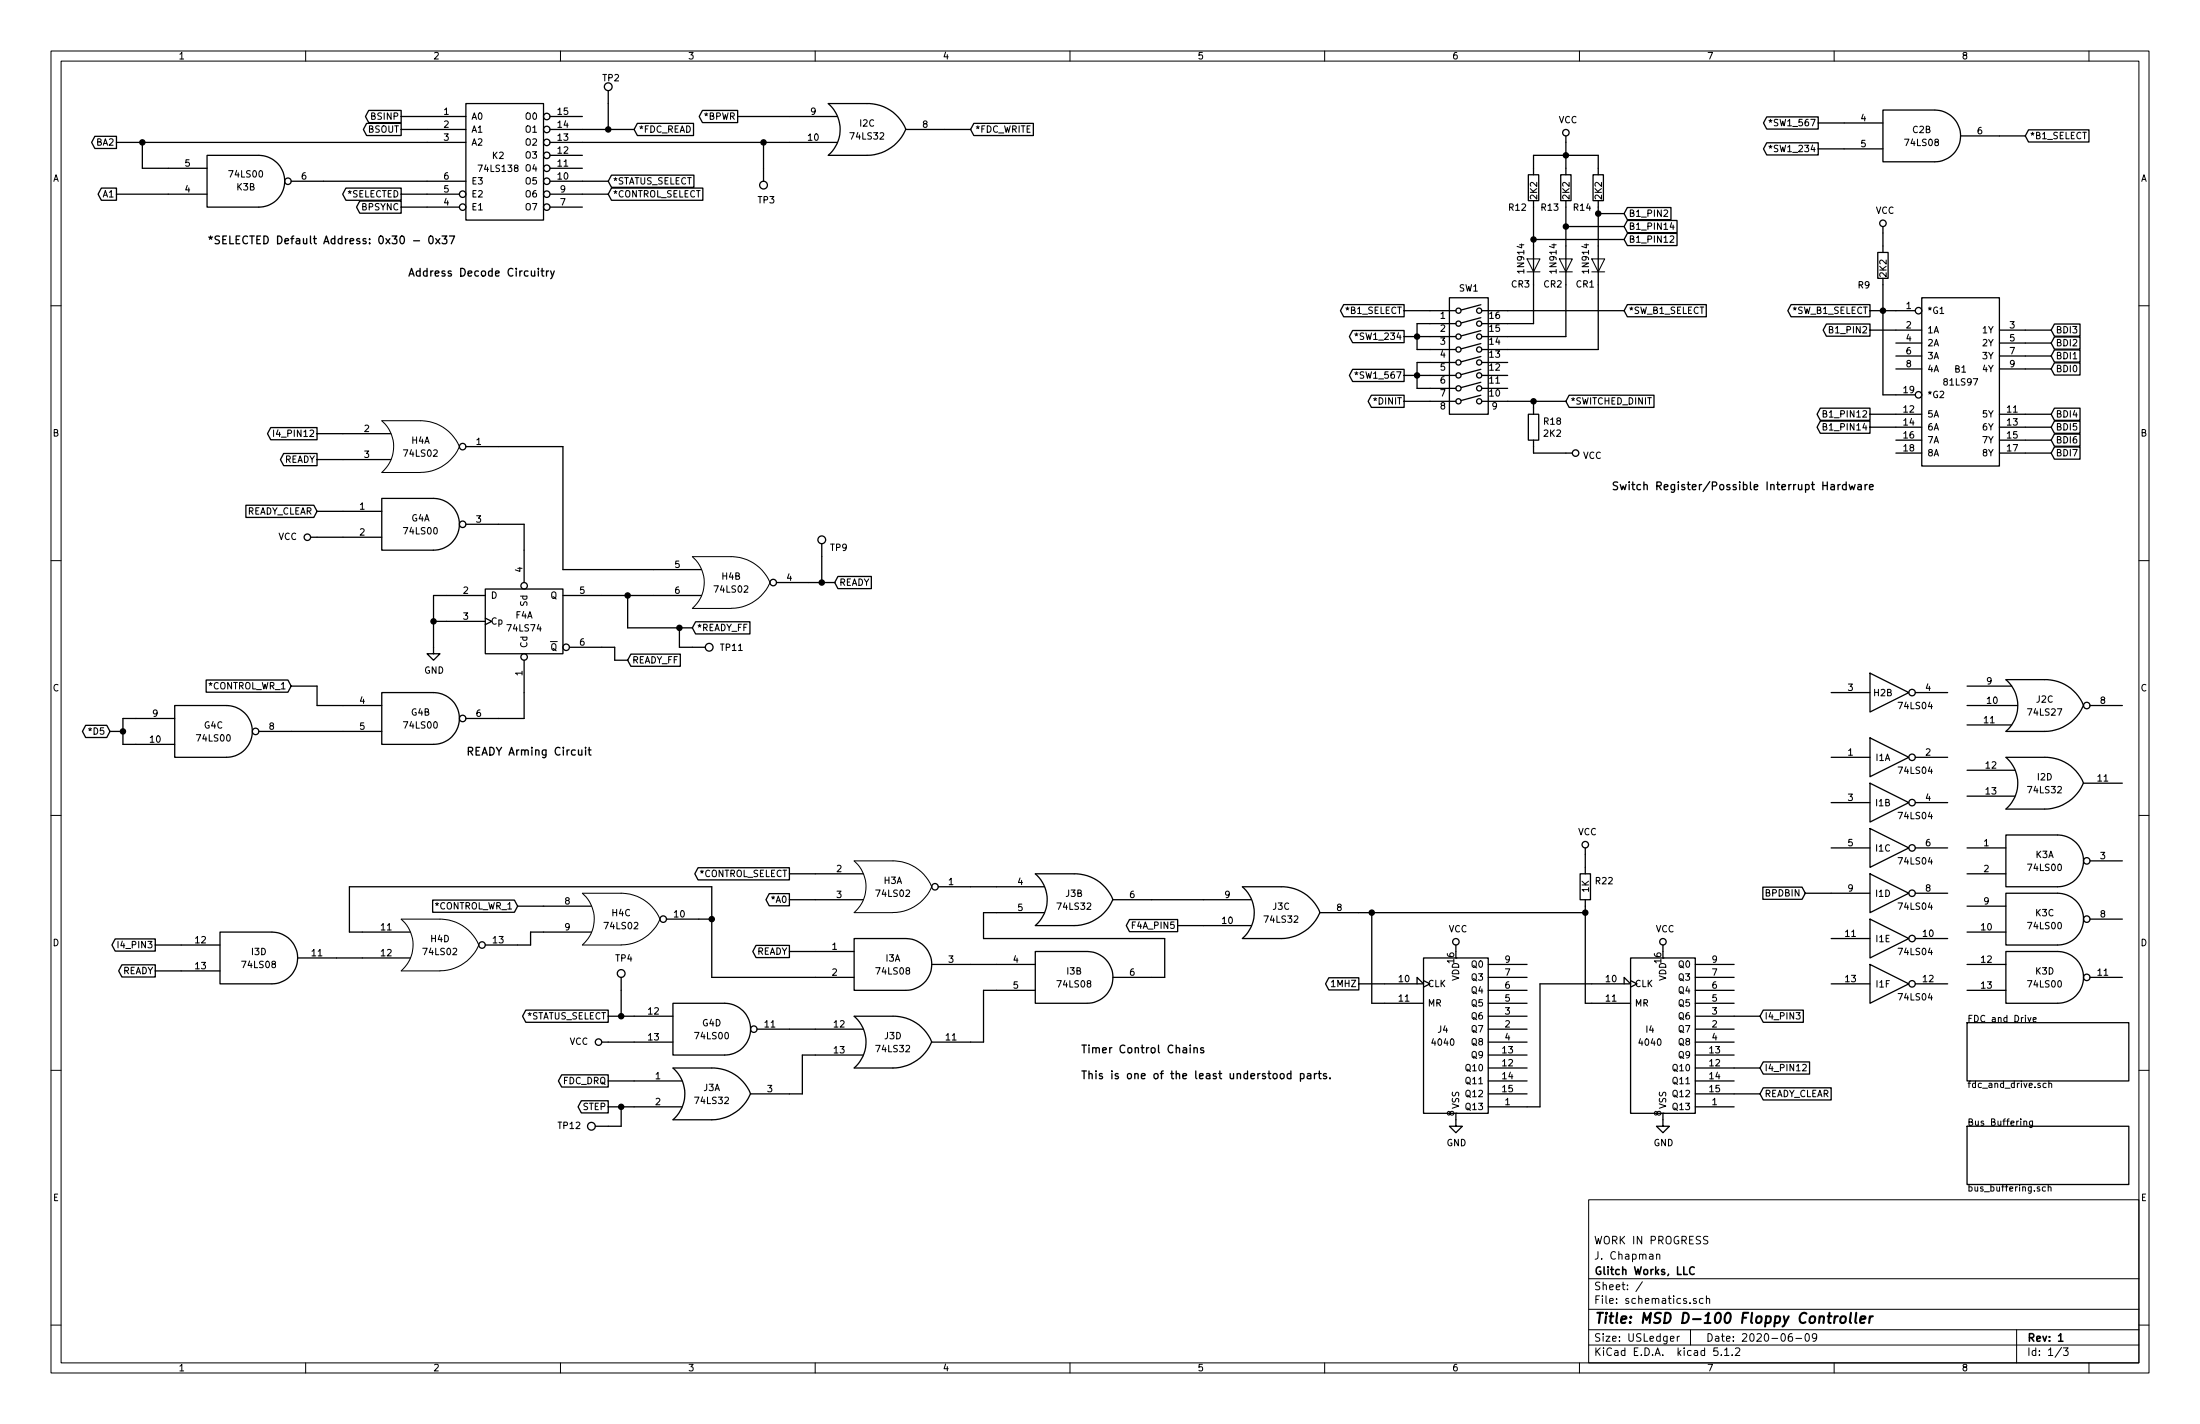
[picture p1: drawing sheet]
EESchema Schematic File Version 4
EELAYER 29 0
EELAYER END
$Descr USLedger 17000 11000
encoding utf-8
Sheet 1 3
Title "MSD D-100 Floppy Controller"
Date "2020-06-09"
Rev "1"
Comp "Glitch Works, LLC"
Comment1 "J. Chapman"
Comment2 "WORK IN PROGRESS"
Comment3 ""
Comment4 ""
$EndDescr
$Comp
L gw_7400:74LS138 K2
U 1 1
P 3900 1250
F 0 "K2" H 3850 1300 50  0000 C CNN
F 1 "74LS138" H 3850 1200 50  0000 C CNN
F 2 "" H 3900 1250 50  0000 C CNN
F 3 "" H 3900 1250 50  0000 C CNN
	1    3900 1250
	1    0    0    -1  
$EndComp
Text GLabel 3100 1500 0    50   Output ~ 0
*SELECTED
Wire Wire Line
	3100 1500 3300 1500
$Comp
L gw_7400:74LS32 I2
U 4 1
P 15800 6050
F 0 "I2" H 15800 6100 50  0000 C CNN
F 1 "74LS32" H 15800 6000 50  0000 C CNN
F 2 "" H 15800 6050 50  0000 C CNN
F 3 "" H 15800 6050 50  0000 C CNN
	4    15800 6050
	1    0    0    -1  
$EndComp
Text GLabel 3100 900  0    50   Output ~ 0
BSINP
Text GLabel 3100 1000 0    50   Output ~ 0
BSOUT
Wire Wire Line
	3100 1000 3300 1000
Wire Wire Line
	3300 900  3100 900 
Text GLabel 900  1100 0    50   Output ~ 0
BA2
Wire Wire Line
	900  1100 1100 1100
Text GLabel 3100 1600 0    50   Output ~ 0
BPSYNC
Wire Wire Line
	3100 1600 3300 1600
$Comp
L gw_7400:74LS00 K3
U 1 1
P 15800 6650
F 0 "K3" H 15800 6700 50  0000 C CNN
F 1 "74LS00" H 15800 6600 50  0000 C CNN
F 2 "" H 15800 6650 50  0000 C CNN
F 3 "" H 15800 6650 50  0000 C CNN
	1    15800 6650
	1    0    0    -1  
$EndComp
$Comp
L gw_7400:74LS00 K3
U 2 1
P 1900 1400
F 0 "K3" H 1900 1450 50  0000 C CNN
F 1 "74LS00" H 1900 1350 50  0000 C CNN
F 2 "" H 1900 1400 50  0000 C CNN
F 3 "" H 1900 1400 50  0000 C CNN
	2    1900 1400
	1    0    0    1   
$EndComp
$Comp
L gw_7400:74LS00 K3
U 3 1
P 15800 7100
F 0 "K3" H 15800 7150 50  0000 C CNN
F 1 "74LS00" H 15800 7050 50  0000 C CNN
F 2 "" H 15800 7100 50  0000 C CNN
F 3 "" H 15800 7100 50  0000 C CNN
	3    15800 7100
	1    0    0    -1  
$EndComp
$Comp
L gw_7400:74LS00 K3
U 4 1
P 15800 7550
F 0 "K3" H 15800 7600 50  0000 C CNN
F 1 "74LS00" H 15800 7500 50  0000 C CNN
F 2 "" H 15800 7550 50  0000 C CNN
F 3 "" H 15800 7550 50  0000 C CNN
	4    15800 7550
	1    0    0    -1  
$EndComp
Wire Wire Line
	2500 1400 3300 1400
Wire Wire Line
	1100 1100 1100 1300
Wire Wire Line
	1100 1300 1300 1300
Wire Wire Line
	1100 1100 3300 1100
Connection ~ 1100 1100
Text GLabel 900  1500 0    50   Output ~ 0
A1
Wire Wire Line
	900  1500 1300 1500
Text Notes 1600 1900 0    60   ~ 0
*SELECTED Default Address: 0x30 - 0x37
Text GLabel 4700 1400 2    50   Input ~ 0
*STATUS_SELECT
Wire Wire Line
	4500 1400 4700 1400
Wire Wire Line
	5700 900  6100 900 
Connection ~ 5900 1100
Wire Wire Line
	5900 1100 6100 1100
Wire Wire Line
	5900 1300 5900 1100
$Comp
L Connector:TestPoint TP3
U 1 1
P 5900 1300
F 0 "TP3" H 5950 1550 50  0000 R CNN
F 1 "TestPoint" H 5840 1418 50  0001 R CNN
F 2 "" H 6100 1300 50  0001 C CNN
F 3 "~" H 6100 1300 50  0001 C CNN
	1    5900 1300
	-1   0    0    1   
$EndComp
Text GLabel 5700 900  0    50   Output ~ 0
*BPWR
$Comp
L gw_7400:74LS32 I2
U 3 1
P 6700 1000
F 0 "I2" H 6700 1050 50  0000 C CNN
F 1 "74LS32" H 6700 950 50  0000 C CNN
F 2 "" H 6700 1000 50  0000 C CNN
F 3 "" H 6700 1000 50  0000 C CNN
	3    6700 1000
	1    0    0    -1  
$EndComp
Wire Wire Line
	4700 800  4700 1000
$Comp
L Connector:TestPoint TP2
U 1 1
P 4700 800
F 0 "TP2" H 4650 1000 50  0000 L CNN
F 1 "TestPoint" H 4760 826 50  0001 L CNN
F 2 "" H 4900 800 50  0001 C CNN
F 3 "~" H 4900 800 50  0001 C CNN
	1    4700 800 
	1    0    0    -1  
$EndComp
Text GLabel 4900 1000 2    50   Input ~ 0
*FDC_READ
Wire Wire Line
	4700 1000 4900 1000
Wire Wire Line
	4500 1000 4700 1000
Connection ~ 4700 1000
Wire Wire Line
	4500 1100 5900 1100
Text GLabel 7500 1000 2    50   Input ~ 0
*FDC_WRITE
Wire Wire Line
	7300 1000 7500 1000
$Comp
L gw_7400:74LS27 J2
U 3 1
P 15800 5450
F 0 "J2" H 15800 5500 50  0000 C CNN
F 1 "74LS27" H 15800 5400 50  0000 C CNN
F 2 "" H 15800 5450 50  0000 C CNN
F 3 "" H 15800 5450 50  0000 C CNN
	3    15800 5450
	1    0    0    -1  
$EndComp
Text GLabel 4700 1500 2    50   Input ~ 0
*CONTROL_SELECT
Wire Wire Line
	4500 1500 4700 1500
$Comp
L gw_7400:74LS04 H2
U 2 1
P 14600 5350
F 0 "H2" H 14550 5350 50  0000 C CNN
F 1 "74LS04" H 14800 5250 50  0000 C CNN
F 2 "" H 14600 5350 50  0000 C CNN
F 3 "" H 14600 5350 50  0000 C CNN
	2    14600 5350
	1    0    0    -1  
$EndComp
$Comp
L gw_7400:74LS08 C2
U 2 1
P 14850 1050
F 0 "C2" H 14850 1100 50  0000 C CNN
F 1 "74LS08" H 14850 1000 50  0000 C CNN
F 2 "" H 14850 1050 50  0000 C CNN
F 3 "" H 14850 1050 50  0000 C CNN
	2    14850 1050
	1    0    0    -1  
$EndComp
$Comp
L Switch:SW_DIP_x08 SW1
U 1 1
P 11350 2800
F 0 "SW1" H 11350 3376 50  0000 C CNN
F 1 "SW_DIP_x08" H 11350 3377 50  0001 C CNN
F 2 "" H 11350 2800 50  0001 C CNN
F 3 "~" H 11350 2800 50  0001 C CNN
	1    11350 2800
	1    0    0    -1  
$EndComp
Text GLabel 10850 2600 0    50   Output ~ 0
*SW1_234
Wire Wire Line
	11050 2600 10950 2600
Wire Wire Line
	11050 2500 10950 2500
Wire Wire Line
	10950 2500 10950 2600
Connection ~ 10950 2600
Wire Wire Line
	10950 2600 10850 2600
Wire Wire Line
	10950 2600 10950 2700
Wire Wire Line
	10950 2700 11050 2700
Text GLabel 14050 1150 0    50   Output ~ 0
*SW1_234
Wire Wire Line
	14050 1150 14250 1150
$Comp
L Device:D CR2
U 1 1
P 12100 2050
F 0 "CR2" V 11950 2150 50  0000 C CNN
F 1 "1N914" H 12150 2150 50  0000 C CNN
F 2 "" H 12100 2050 50  0001 C CNN
F 3 "~" H 12100 2050 50  0001 C CNN
	1    12100 2050
	0    -1   -1   0   
$EndComp
$Comp
L Device:D CR3
U 1 1
P 11850 2050
F 0 "CR3" V 11700 2150 50  0000 C CNN
F 1 "1N914" H 11900 2150 50  0000 C CNN
F 2 "" H 11850 2050 50  0001 C CNN
F 3 "~" H 11850 2050 50  0001 C CNN
	1    11850 2050
	0    -1   -1   0   
$EndComp
Wire Wire Line
	11650 2500 11850 2500
Wire Wire Line
	11850 2500 11850 2200
$Comp
L Device:D CR1
U 1 1
P 12350 2050
F 0 "CR1" V 12200 2150 50  0000 C CNN
F 1 "1N914" H 12400 2150 50  0000 C CNN
F 2 "" H 12350 2050 50  0001 C CNN
F 3 "~" H 12350 2050 50  0001 C CNN
	1    12350 2050
	0    -1   -1   0   
$EndComp
Wire Wire Line
	11650 2600 12100 2600
Wire Wire Line
	12100 2600 12100 2200
Wire Wire Line
	11650 2700 12350 2700
Wire Wire Line
	12350 2700 12350 2200
$Comp
L gw_old_logic:81LS97 B1
U 1 1
P 15150 2950
F 0 "B1" H 15150 3050 50  0000 C CNN
F 1 "81LS97" H 15150 2950 50  0000 C CNN
F 2 "" H 15150 2950 50  0001 C CNN
F 3 "" H 15150 2950 50  0001 C CNN
	1    15150 2950
	1    0    0    -1  
$EndComp
$Comp
L Device:R R12
U 1 1
P 11850 1450
F 0 "R12" H 11650 1300 50  0000 L CNN
F 1 "2K2" V 11850 1350 50  0000 L CNN
F 2 "" V 11780 1450 50  0001 C CNN
F 3 "~" H 11850 1450 50  0001 C CNN
	1    11850 1450
	1    0    0    -1  
$EndComp
$Comp
L Device:R R13
U 1 1
P 12100 1450
F 0 "R13" H 11900 1300 50  0000 L CNN
F 1 "2K2" V 12100 1350 50  0000 L CNN
F 2 "" V 12030 1450 50  0001 C CNN
F 3 "~" H 12100 1450 50  0001 C CNN
	1    12100 1450
	1    0    0    -1  
$EndComp
$Comp
L Device:R R14
U 1 1
P 12350 1450
F 0 "R14" H 12150 1300 50  0000 L CNN
F 1 "2K2" V 12350 1350 50  0000 L CNN
F 2 "" V 12280 1450 50  0001 C CNN
F 3 "~" H 12350 1450 50  0001 C CNN
	1    12350 1450
	1    0    0    -1  
$EndComp
$Comp
L power:VCC #PWR0101
U 1 1
P 12100 1100
F 0 "#PWR0101" H 12100 950 50  0001 C CNN
F 1 "VCC" H 12117 1276 50  0000 C CNN
F 2 "" H 12100 1100 50  0001 C CNN
F 3 "" H 12100 1100 50  0001 C CNN
	1    12100 1100
	1    0    0    -1  
$EndComp
Wire Wire Line
	11850 1300 11850 1200
Wire Wire Line
	11850 1200 12100 1200
Wire Wire Line
	12350 1200 12350 1300
Wire Wire Line
	12100 1300 12100 1200
Connection ~ 12100 1200
Wire Wire Line
	12100 1200 12350 1200
Wire Wire Line
	12100 1200 12100 1100
Text GLabel 12550 1850 2    50   Input ~ 0
B1_PIN12
Wire Wire Line
	12550 1850 11850 1850
Connection ~ 11850 1850
Wire Wire Line
	11850 1850 11850 1900
Text GLabel 12550 1750 2    50   Input ~ 0
B1_PIN14
Text GLabel 12550 1650 2    50   Input ~ 0
B1_PIN2
Wire Wire Line
	12550 1750 12100 1750
Connection ~ 12100 1750
Wire Wire Line
	12100 1750 12100 1900
Wire Wire Line
	12550 1650 12350 1650
Wire Wire Line
	12350 1650 12350 1900
Wire Wire Line
	12350 1600 12350 1650
Connection ~ 12350 1650
Wire Wire Line
	12100 1600 12100 1750
Wire Wire Line
	11850 1600 11850 1850
Text GLabel 14450 3200 0    50   Output ~ 0
B1_PIN12
Text GLabel 14450 3300 0    50   Output ~ 0
B1_PIN14
Text GLabel 14450 2550 0    50   Output ~ 0
B1_PIN2
Wire Wire Line
	14450 2550 14650 2550
Wire Wire Line
	14450 3200 14650 3200
Wire Wire Line
	14450 3300 14650 3300
Text GLabel 15850 2650 2    50   Input ~ 0
BDI2
Wire Wire Line
	15650 2650 15850 2650
Text GLabel 15850 2550 2    50   Input ~ 0
BDI3
Wire Wire Line
	15650 2550 15850 2550
Text GLabel 15850 3500 2    50   Input ~ 0
BDI7
Wire Wire Line
	15650 3500 15850 3500
Text GLabel 15850 2850 2    50   Input ~ 0
BDI0
Wire Wire Line
	15650 2850 15850 2850
Text GLabel 15850 2750 2    50   Input ~ 0
BDI1
Wire Wire Line
	15650 2750 15850 2750
Text GLabel 15850 3400 2    50   Input ~ 0
BDI6
Wire Wire Line
	15650 3400 15850 3400
Text GLabel 15850 3300 2    50   Input ~ 0
BDI5
Wire Wire Line
	15650 3300 15850 3300
Text GLabel 15850 3200 2    50   Input ~ 0
BDI4
Wire Wire Line
	15650 3200 15850 3200
$Comp
L Device:R R9
U 1 1
P 14550 2050
F 0 "R9" H 14350 1900 50  0000 L CNN
F 1 "2K2" V 14550 1950 50  0000 L CNN
F 2 "" V 14480 2050 50  0001 C CNN
F 3 "~" H 14550 2050 50  0001 C CNN
	1    14550 2050
	1    0    0    -1  
$EndComp
$Comp
L power:VCC #PWR0102
U 1 1
P 14550 1800
F 0 "#PWR0102" H 14550 1650 50  0001 C CNN
F 1 "VCC" H 14567 1976 50  0000 C CNN
F 2 "" H 14550 1800 50  0001 C CNN
F 3 "" H 14550 1800 50  0001 C CNN
	1    14550 1800
	1    0    0    -1  
$EndComp
Wire Wire Line
	14550 1800 14550 1900
Wire Wire Line
	14650 2400 14550 2400
Wire Wire Line
	14550 2400 14550 2200
Wire Wire Line
	14650 3050 14550 3050
Wire Wire Line
	14550 3050 14550 2400
Connection ~ 14550 2400
Text GLabel 12550 2400 2    50   Input ~ 0
*SW_B1_SELECT
Wire Wire Line
	11650 2400 12550 2400
Text GLabel 14450 2400 0    50   Output ~ 0
*SW_B1_SELECT
Wire Wire Line
	14450 2400 14550 2400
Text GLabel 15650 1050 2    50   Input ~ 0
*B1_SELECT
Wire Wire Line
	15450 1050 15650 1050
Text GLabel 14050 950  0    50   Output ~ 0
*SW1_567
Wire Wire Line
	14050 950  14250 950 
Text GLabel 10850 2900 0    50   Output ~ 0
*SW1_567
Wire Wire Line
	11050 2900 10950 2900
Wire Wire Line
	11050 2800 10950 2800
Wire Wire Line
	10950 2800 10950 2900
Connection ~ 10950 2900
Wire Wire Line
	10950 2900 10850 2900
Wire Wire Line
	10950 2900 10950 3000
Wire Wire Line
	10950 3000 11050 3000
Text GLabel 10850 2400 0    50   Output ~ 0
*B1_SELECT
Wire Wire Line
	11050 2400 10850 2400
$Comp
L gw_7400:74LS08 I3
U 1 1
P 6900 7450
F 0 "I3" H 6900 7500 50  0000 C CNN
F 1 "74LS08" H 6900 7400 50  0000 C CNN
F 2 "" H 6900 7450 50  0000 C CNN
F 3 "" H 6900 7450 50  0000 C CNN
	1    6900 7450
	1    0    0    -1  
$EndComp
$Comp
L gw_7400:74LS08 I3
U 2 1
P 8300 7550
F 0 "I3" H 8300 7600 50  0000 C CNN
F 1 "74LS08" H 8300 7500 50  0000 C CNN
F 2 "" H 8300 7550 50  0000 C CNN
F 3 "" H 8300 7550 50  0000 C CNN
	2    8300 7550
	1    0    0    -1  
$EndComp
$Comp
L gw_7400:74LS08 I3
U 4 1
P 2000 7400
F 0 "I3" H 2000 7450 50  0000 C CNN
F 1 "74LS08" H 2000 7350 50  0000 C CNN
F 2 "" H 2000 7400 50  0000 C CNN
F 3 "" H 2000 7400 50  0000 C CNN
	4    2000 7400
	1    0    0    -1  
$EndComp
$Comp
L gw_7400:74LS04 I1
U 1 1
P 14600 5850
F 0 "I1" H 14550 5850 50  0000 C CNN
F 1 "74LS04" H 14800 5750 50  0000 C CNN
F 2 "" H 14600 5850 50  0000 C CNN
F 3 "" H 14600 5850 50  0000 C CNN
	1    14600 5850
	1    0    0    -1  
$EndComp
$Comp
L gw_7400:74LS04 I1
U 2 1
P 14600 6200
F 0 "I1" H 14550 6200 50  0000 C CNN
F 1 "74LS04" H 14800 6100 50  0000 C CNN
F 2 "" H 14600 6200 50  0000 C CNN
F 3 "" H 14600 6200 50  0000 C CNN
	2    14600 6200
	1    0    0    -1  
$EndComp
$Comp
L gw_7400:74LS04 I1
U 3 1
P 14600 6550
F 0 "I1" H 14550 6550 50  0000 C CNN
F 1 "74LS04" H 14800 6450 50  0000 C CNN
F 2 "" H 14600 6550 50  0000 C CNN
F 3 "" H 14600 6550 50  0000 C CNN
	3    14600 6550
	1    0    0    -1  
$EndComp
$Comp
L gw_7400:74LS04 I1
U 4 1
P 14600 6900
F 0 "I1" H 14550 6900 50  0000 C CNN
F 1 "74LS04" H 14800 6800 50  0000 C CNN
F 2 "" H 14600 6900 50  0000 C CNN
F 3 "" H 14600 6900 50  0000 C CNN
	4    14600 6900
	1    0    0    -1  
$EndComp
$Comp
L gw_7400:74LS04 I1
U 5 1
P 14600 7250
F 0 "I1" H 14550 7250 50  0000 C CNN
F 1 "74LS04" H 14800 7150 50  0000 C CNN
F 2 "" H 14600 7250 50  0000 C CNN
F 3 "" H 14600 7250 50  0000 C CNN
	5    14600 7250
	1    0    0    -1  
$EndComp
$Comp
L gw_7400:74LS04 I1
U 6 1
P 14600 7600
F 0 "I1" H 14550 7600 50  0000 C CNN
F 1 "74LS04" H 14800 7500 50  0000 C CNN
F 2 "" H 14600 7600 50  0000 C CNN
F 3 "" H 14600 7600 50  0000 C CNN
	6    14600 7600
	1    0    0    -1  
$EndComp
Text GLabel 13950 6900 0    50   Input ~ 0
BPDBIN
Wire Wire Line
	13950 6900 14150 6900
$Comp
L gw_7400:74LS02 H3
U 1 1
P 6900 6850
F 0 "H3" H 6900 6900 50  0000 C CNN
F 1 "74LS02" H 6900 6800 50  0000 C CNN
F 2 "" H 6900 6850 50  0000 C CNN
F 3 "" H 6900 6850 50  0000 C CNN
	1    6900 6850
	1    0    0    -1  
$EndComp
$Sheet
S 15200 7900 1250 450 
U 5F2E5C1D
F0 "FDC and Drive" 50
F1 "fdc_and_drive.sch" 50
$EndSheet
$Sheet
S 15200 8700 1250 450 
U 5F2E6CCD
F0 "Bus Buffering" 50
F1 "bus_buffering.sch" 50
$EndSheet
$Comp
L 4xxx_IEEE:4040 J4
U 1 1
P 11250 8000
F 0 "J4" H 11150 8050 50  0000 C CNN
F 1 "4040" H 11150 7950 50  0000 C CNN
F 2 "" H 11250 8000 50  0001 C CNN
F 3 "" H 11250 8000 50  0001 C CNN
	1    11250 8000
	1    0    0    -1  
$EndComp
$Comp
L power:VCC #PWR0103
U 1 1
P 11250 7350
F 0 "#PWR0103" H 11250 7200 50  0001 C CNN
F 1 "VCC" H 11267 7526 50  0000 C CNN
F 2 "" H 11250 7350 50  0001 C CNN
F 3 "" H 11250 7350 50  0001 C CNN
	1    11250 7350
	1    0    0    -1  
$EndComp
$Comp
L power:GND #PWR0104
U 1 1
P 11250 8650
F 0 "#PWR0104" H 11250 8400 50  0001 C CNN
F 1 "GND" H 11255 8474 50  0000 C CNN
F 2 "" H 11250 8650 50  0001 C CNN
F 3 "" H 11250 8650 50  0001 C CNN
	1    11250 8650
	1    0    0    -1  
$EndComp
Wire Wire Line
	11250 8650 11250 8600
Wire Wire Line
	11250 7350 11250 7400
Text GLabel 10500 7600 0    50   Output ~ 0
1MHZ
Wire Wire Line
	10500 7600 10700 7600
$Comp
L 4xxx_IEEE:4040 I4
U 1 1
P 12850 8000
F 0 "I4" H 12750 8050 50  0000 C CNN
F 1 "4040" H 12750 7950 50  0000 C CNN
F 2 "" H 12850 8000 50  0001 C CNN
F 3 "" H 12850 8000 50  0001 C CNN
	1    12850 8000
	1    0    0    -1  
$EndComp
$Comp
L power:VCC #PWR0105
U 1 1
P 12850 7350
F 0 "#PWR0105" H 12850 7200 50  0001 C CNN
F 1 "VCC" H 12867 7526 50  0000 C CNN
F 2 "" H 12850 7350 50  0001 C CNN
F 3 "" H 12850 7350 50  0001 C CNN
	1    12850 7350
	1    0    0    -1  
$EndComp
$Comp
L power:GND #PWR0106
U 1 1
P 12850 8650
F 0 "#PWR0106" H 12850 8400 50  0001 C CNN
F 1 "GND" H 12855 8474 50  0000 C CNN
F 2 "" H 12850 8650 50  0001 C CNN
F 3 "" H 12850 8650 50  0001 C CNN
	1    12850 8650
	1    0    0    -1  
$EndComp
Wire Wire Line
	12850 8650 12850 8600
Wire Wire Line
	12850 7350 12850 7400
Wire Wire Line
	11800 8550 11900 8550
Wire Wire Line
	11900 8550 11900 7600
Wire Wire Line
	11900 7600 12300 7600
$Comp
L gw_7400:74LS02 H4
U 1 1
P 3250 3450
F 0 "H4" H 3250 3500 50  0000 C CNN
F 1 "74LS02" H 3250 3400 50  0000 C CNN
F 2 "" H 3250 3450 50  0000 C CNN
F 3 "" H 3250 3450 50  0000 C CNN
	1    3250 3450
	1    0    0    -1  
$EndComp
$Comp
L gw_7400:74LS02 H4
U 2 1
P 5650 4500
F 0 "H4" H 5650 4550 50  0000 C CNN
F 1 "74LS02" H 5650 4450 50  0000 C CNN
F 2 "" H 5650 4500 50  0000 C CNN
F 3 "" H 5650 4500 50  0000 C CNN
	2    5650 4500
	1    0    0    -1  
$EndComp
$Comp
L gw_7400:74LS02 H4
U 3 1
P 4800 7100
F 0 "H4" H 4800 7150 50  0000 C CNN
F 1 "74LS02" H 4800 7050 50  0000 C CNN
F 2 "" H 4800 7100 50  0000 C CNN
F 3 "" H 4800 7100 50  0000 C CNN
	3    4800 7100
	1    0    0    -1  
$EndComp
$Comp
L gw_7400:74LS02 H4
U 4 1
P 3400 7300
F 0 "H4" H 3400 7350 50  0000 C CNN
F 1 "74LS02" H 3400 7250 50  0000 C CNN
F 2 "" H 3400 7300 50  0000 C CNN
F 3 "" H 3400 7300 50  0000 C CNN
	4    3400 7300
	1    0    0    -1  
$EndComp
Text GLabel 6450 4500 2    50   Input ~ 0
READY
Wire Wire Line
	6250 4500 6350 4500
$Comp
L Connector:TestPoint TP11
U 1 1
P 5350 5000
F 0 "TP11" V 5350 5400 50  0000 R CNN
F 1 "TestPoint" H 5290 5118 50  0001 R CNN
F 2 "" H 5550 5000 50  0001 C CNN
F 3 "~" H 5550 5000 50  0001 C CNN
	1    5350 5000
	0    1    1    0   
$EndComp
Wire Wire Line
	4850 4600 5050 4600
Wire Wire Line
	4650 4600 4850 4600
Connection ~ 4850 4600
$Comp
L gw_7400:74LS74 F4
U 1 1
P 4050 4800
F 0 "F4" H 4050 4850 50  0000 C CNN
F 1 "74LS74" H 4050 4750 50  0000 C CNN
F 2 "" H 4050 4800 50  0000 C CNN
F 3 "74xx/74hc_hct74.pdf" H 4050 5442 50  0001 C CNN
	1    4050 4800
	1    0    0    -1  
$EndComp
$Comp
L power:GND #PWR0107
U 1 1
P 3350 5000
F 0 "#PWR0107" H 3350 4750 50  0001 C CNN
F 1 "GND" H 3355 4824 50  0000 C CNN
F 2 "" H 3350 5000 50  0001 C CNN
F 3 "" H 3350 5000 50  0001 C CNN
	1    3350 5000
	1    0    0    -1  
$EndComp
Wire Wire Line
	3350 4600 3450 4600
Wire Wire Line
	3450 4800 3350 4800
Wire Wire Line
	3350 4800 3350 4600
$Comp
L gw_7400:74LS00 G4
U 1 1
P 3250 4050
F 0 "G4" H 3250 4100 50  0000 C CNN
F 1 "74LS00" H 3250 4000 50  0000 C CNN
F 2 "" H 3250 4050 50  0000 C CNN
F 3 "" H 3250 4050 50  0000 C CNN
	1    3250 4050
	1    0    0    -1  
$EndComp
$Comp
L gw_7400:74LS00 G4
U 2 1
P 3250 5550
F 0 "G4" H 3250 5600 50  0000 C CNN
F 1 "74LS00" H 3250 5500 50  0000 C CNN
F 2 "" H 3250 5550 50  0000 C CNN
F 3 "" H 3250 5550 50  0000 C CNN
	2    3250 5550
	1    0    0    -1  
$EndComp
$Comp
L gw_7400:74LS00 G4
U 3 1
P 1650 5650
F 0 "G4" H 1650 5700 50  0000 C CNN
F 1 "74LS00" H 1650 5600 50  0000 C CNN
F 2 "" H 1650 5650 50  0000 C CNN
F 3 "" H 1650 5650 50  0000 C CNN
	3    1650 5650
	1    0    0    -1  
$EndComp
$Comp
L gw_7400:74LS00 G4
U 4 1
P 5500 7950
F 0 "G4" H 5500 8000 50  0000 C CNN
F 1 "74LS00" H 5500 7900 50  0000 C CNN
F 2 "" H 5500 7950 50  0000 C CNN
F 3 "" H 5500 7950 50  0000 C CNN
	4    5500 7950
	1    0    0    -1  
$EndComp
Wire Wire Line
	3850 4050 4050 4050
Wire Wire Line
	4050 4050 4050 4250
Text GLabel 13600 8450 2    50   Input ~ 0
READY_CLEAR
Wire Wire Line
	13400 8450 13600 8450
Text GLabel 2450 3950 0    50   Input ~ 0
READY_CLEAR
Wire Wire Line
	2650 3950 2450 3950
$Comp
L power:VCC #PWR0108
U 1 1
P 2450 4150
F 0 "#PWR0108" H 2450 4000 50  0001 C CNN
F 1 "VCC" V 2450 4300 50  0000 L CNN
F 2 "" H 2450 4150 50  0001 C CNN
F 3 "" H 2450 4150 50  0001 C CNN
	1    2450 4150
	0    -1   -1   0   
$EndComp
Wire Wire Line
	2450 4150 2650 4150
Wire Wire Line
	4050 5550 4050 5350
Wire Wire Line
	3350 4800 3350 5000
Connection ~ 3350 4800
Wire Wire Line
	3850 5550 4050 5550
Wire Wire Line
	2250 5650 2650 5650
Wire Wire Line
	1050 5550 950  5550
Wire Wire Line
	950  5550 950  5650
Wire Wire Line
	950  5750 1050 5750
Text GLabel 850  5650 0    50   BiDi ~ 0
*D5
Wire Wire Line
	850  5650 950  5650
Connection ~ 950  5650
Wire Wire Line
	950  5650 950  5750
Text GLabel 2250 5300 0    50   Input ~ 0
*CONTROL_WR_1
Wire Wire Line
	2250 5300 2450 5300
Wire Wire Line
	2450 5300 2450 5450
Wire Wire Line
	2450 5450 2650 5450
Wire Wire Line
	4350 4400 4350 3450
Wire Wire Line
	4350 3450 3850 3450
Wire Wire Line
	4350 4400 5050 4400
$Comp
L Device:R R22
U 1 1
P 12250 6850
F 0 "R22" H 12320 6897 50  0000 L CNN
F 1 "1K" V 12250 6800 50  0000 L CNN
F 2 "" V 12180 6850 50  0001 C CNN
F 3 "~" H 12250 6850 50  0001 C CNN
	1    12250 6850
	1    0    0    -1  
$EndComp
$Comp
L power:VCC #PWR0109
U 1 1
P 12250 6600
F 0 "#PWR0109" H 12250 6450 50  0001 C CNN
F 1 "VCC" H 12267 6776 50  0000 C CNN
F 2 "" H 12250 6600 50  0001 C CNN
F 3 "" H 12250 6600 50  0001 C CNN
	1    12250 6600
	1    0    0    -1  
$EndComp
Wire Wire Line
	12250 6600 12250 6700
Wire Wire Line
	12250 7050 12250 7750
Wire Wire Line
	12250 7750 12300 7750
Wire Wire Line
	12250 7000 12250 7050
Connection ~ 12250 7050
$Comp
L gw_7400:74LS32 J3
U 1 1
P 5500 8450
F 0 "J3" H 5500 8500 50  0000 C CNN
F 1 "74LS32" H 5500 8400 50  0000 C CNN
F 2 "" H 5500 8450 50  0000 C CNN
F 3 "" H 5500 8450 50  0000 C CNN
	1    5500 8450
	1    0    0    -1  
$EndComp
$Comp
L gw_7400:74LS32 J3
U 2 1
P 8300 6950
F 0 "J3" H 8300 7000 50  0000 C CNN
F 1 "74LS32" H 8300 6900 50  0000 C CNN
F 2 "" H 8300 6950 50  0000 C CNN
F 3 "" H 8300 6950 50  0000 C CNN
	2    8300 6950
	1    0    0    -1  
$EndComp
$Comp
L gw_7400:74LS32 J3
U 3 1
P 9900 7050
F 0 "J3" H 9900 7100 50  0000 C CNN
F 1 "74LS32" H 9900 7000 50  0000 C CNN
F 2 "" H 9900 7050 50  0000 C CNN
F 3 "" H 9900 7050 50  0000 C CNN
	3    9900 7050
	1    0    0    -1  
$EndComp
$Comp
L gw_7400:74LS32 J3
U 4 1
P 6900 8050
F 0 "J3" H 6900 8100 50  0000 C CNN
F 1 "74LS32" H 6900 8000 50  0000 C CNN
F 2 "" H 6900 8050 50  0000 C CNN
F 3 "" H 6900 8050 50  0000 C CNN
	4    6900 8050
	1    0    0    -1  
$EndComp
Wire Wire Line
	10600 7750 10600 7050
Wire Wire Line
	10600 7050 10500 7050
Wire Wire Line
	10600 7750 10700 7750
Wire Wire Line
	10600 7050 12250 7050
Connection ~ 10600 7050
Wire Wire Line
	8900 6950 9300 6950
Text GLabel 5350 4850 2    50   Input ~ 0
*READY_FF
Wire Wire Line
	4850 4850 5250 4850
Wire Wire Line
	4850 4600 4850 4850
Wire Wire Line
	5350 5000 5250 5000
Wire Wire Line
	5250 5000 5250 4850
Connection ~ 5250 4850
Wire Wire Line
	5250 4850 5350 4850
Text GLabel 9100 7150 0    50   Output ~ 0
F4A_PIN5
Wire Wire Line
	9100 7150 9300 7150
Wire Wire Line
	7500 6850 7700 6850
Text GLabel 6100 6750 0    50   Output ~ 0
*CONTROL_SELECT
Wire Wire Line
	6100 6750 6300 6750
Text GLabel 6100 6950 0    50   Output ~ 0
*A0
Wire Wire Line
	6100 6950 6300 6950
Wire Wire Line
	7700 7050 7600 7050
Wire Wire Line
	7600 7050 7600 7250
Wire Wire Line
	7600 7250 9000 7250
Wire Wire Line
	9000 7250 9000 7550
Wire Wire Line
	9000 7550 8900 7550
Wire Wire Line
	7500 7450 7700 7450
Wire Wire Line
	7700 7650 7600 7650
Wire Wire Line
	7600 7650 7600 8050
Wire Wire Line
	7600 8050 7500 8050
Wire Wire Line
	6100 7950 6300 7950
$Comp
L power:VCC #PWR0110
U 1 1
P 4700 8050
F 0 "#PWR0110" H 4700 7900 50  0001 C CNN
F 1 "VCC" V 4700 8200 50  0000 L CNN
F 2 "" H 4700 8050 50  0001 C CNN
F 3 "" H 4700 8050 50  0001 C CNN
	1    4700 8050
	0    -1   -1   0   
$EndComp
Wire Wire Line
	4700 8050 4900 8050
$Comp
L Connector:TestPoint TP4
U 1 1
P 4800 7650
F 0 "TP4" H 4750 7900 50  0000 L CNN
F 1 "TestPoint" H 4860 7676 50  0001 L CNN
F 2 "" H 5000 7650 50  0001 C CNN
F 3 "~" H 5000 7650 50  0001 C CNN
	1    4800 7650
	1    0    0    -1  
$EndComp
Wire Wire Line
	4800 7650 4800 7850
Wire Wire Line
	4800 7850 4900 7850
Text GLabel 4700 7850 0    50   Output ~ 0
*STATUS_SELECT
Wire Wire Line
	4700 7850 4800 7850
Connection ~ 4800 7850
Wire Wire Line
	6100 8450 6200 8450
Wire Wire Line
	6200 8450 6200 8150
Wire Wire Line
	6200 8150 6300 8150
Text GLabel 4700 8550 0    50   Output ~ 0
STEP
Wire Wire Line
	4700 8550 4800 8550
$Comp
L Connector:TestPoint TP12
U 1 1
P 4700 8700
F 0 "TP12" V 4700 9000 50  0000 C CNN
F 1 "TestPoint" V 4807 8772 50  0001 C CNN
F 2 "" H 4900 8700 50  0001 C CNN
F 3 "~" H 4900 8700 50  0001 C CNN
	1    4700 8700
	0    -1   -1   0   
$EndComp
Wire Wire Line
	4700 8700 4800 8700
Wire Wire Line
	4800 8700 4800 8550
Connection ~ 4800 8550
Wire Wire Line
	4800 8550 4900 8550
Text GLabel 4700 8350 0    50   Output ~ 0
FDC_DRQ
Wire Wire Line
	4700 8350 4900 8350
Text GLabel 2450 3550 0    50   Output ~ 0
READY
Wire Wire Line
	2650 3550 2450 3550
Text GLabel 13600 8250 2    50   Input ~ 0
I4_PIN12
Wire Wire Line
	13400 8250 13600 8250
Text GLabel 2450 3350 0    50   Output ~ 0
I4_PIN12
Wire Wire Line
	2650 3350 2450 3350
Text GLabel 6100 7350 0    50   Output ~ 0
READY
Wire Wire Line
	6300 7350 6100 7350
Text GLabel 1200 7500 0    50   Output ~ 0
READY
Wire Wire Line
	1400 7500 1200 7500
Wire Wire Line
	5400 7100 5500 7100
Wire Wire Line
	5500 7100 5500 7550
Wire Wire Line
	5500 7550 6300 7550
Text GLabel 4000 7000 0    50   Input ~ 0
*CONTROL_WR_1
Wire Wire Line
	4000 7000 4200 7000
Wire Wire Line
	4000 7300 4100 7300
Wire Wire Line
	4100 7300 4100 7200
Wire Wire Line
	4100 7200 4200 7200
Wire Wire Line
	2800 7200 2700 7200
Wire Wire Line
	2700 7200 2700 6850
Wire Wire Line
	2700 6850 5500 6850
Wire Wire Line
	5500 6850 5500 7100
Connection ~ 5500 7100
Wire Wire Line
	2600 7400 2800 7400
Text GLabel 13600 7850 2    50   Input ~ 0
I4_PIN3
Wire Wire Line
	13400 7850 13600 7850
Text GLabel 1200 7300 0    50   Output ~ 0
I4_PIN3
Wire Wire Line
	1400 7300 1200 7300
$Comp
L Connector:TestPoint TP?
U 1 1
P 6350 4300
AR Path="/5F2E5C1D/5F6A1285" Ref="TP?"  Part="1" 
AR Path="/5F6A1285" Ref="TP9"  Part="1" 
F 0 "TP9" H 6410 4372 50  0000 L CNN
F 1 "TestPoint" H 6410 4326 50  0001 L CNN
F 2 "" H 6550 4300 50  0001 C CNN
F 3 "~" H 6550 4300 50  0001 C CNN
	1    6350 4300
	1    0    0    -1  
$EndComp
Wire Wire Line
	6350 4300 6350 4500
Connection ~ 6350 4500
Wire Wire Line
	6350 4500 6450 4500
Text GLabel 10850 3100 0    50   Output ~ 0
*DINIT
Wire Wire Line
	10850 3100 11050 3100
Text GLabel 12100 3100 2    50   Input ~ 0
*SWITCHED_DINIT
Wire Wire Line
	11650 3100 11850 3100
$Comp
L Device:R R18
U 1 1
P 11850 3300
F 0 "R18" H 11920 3347 50  0000 L CNN
F 1 "2K2" H 11920 3254 50  0000 L CNN
F 2 "" V 11780 3300 50  0001 C CNN
F 3 "~" H 11850 3300 50  0001 C CNN
	1    11850 3300
	1    0    0    -1  
$EndComp
Wire Wire Line
	11850 3100 11850 3150
Connection ~ 11850 3100
Wire Wire Line
	11850 3100 12100 3100
$Comp
L power:VCC #PWR?
U 1 1
P 12100 3500
F 0 "#PWR?" H 12100 3350 50  0001 C CNN
F 1 "VCC" V 12117 3630 50  0000 L CNN
F 2 "" H 12100 3500 50  0001 C CNN
F 3 "" H 12100 3500 50  0001 C CNN
	1    12100 3500
	0    1    1    0   
$EndComp
Wire Wire Line
	12100 3500 11850 3500
Wire Wire Line
	11850 3500 11850 3450
Text GLabel 4850 5100 2    50   Input ~ 0
READY_FF
Wire Wire Line
	4650 5000 4750 5000
Wire Wire Line
	4750 5000 4750 5100
Wire Wire Line
	4750 5100 4850 5100
Text Notes 3150 2150 0    60   ~ 0
Address Decode Circuitry
Text Notes 3600 5850 0    60   ~ 0
READY Arming Circuit
Text Notes 8350 8350 0    60   ~ 0
Timer Control Chains\n\nThis is one of the least understood parts.
Text Notes 12450 3800 0    60   ~ 0
Switch Register/Possible Interrupt Hardware
$EndSCHEMATC
